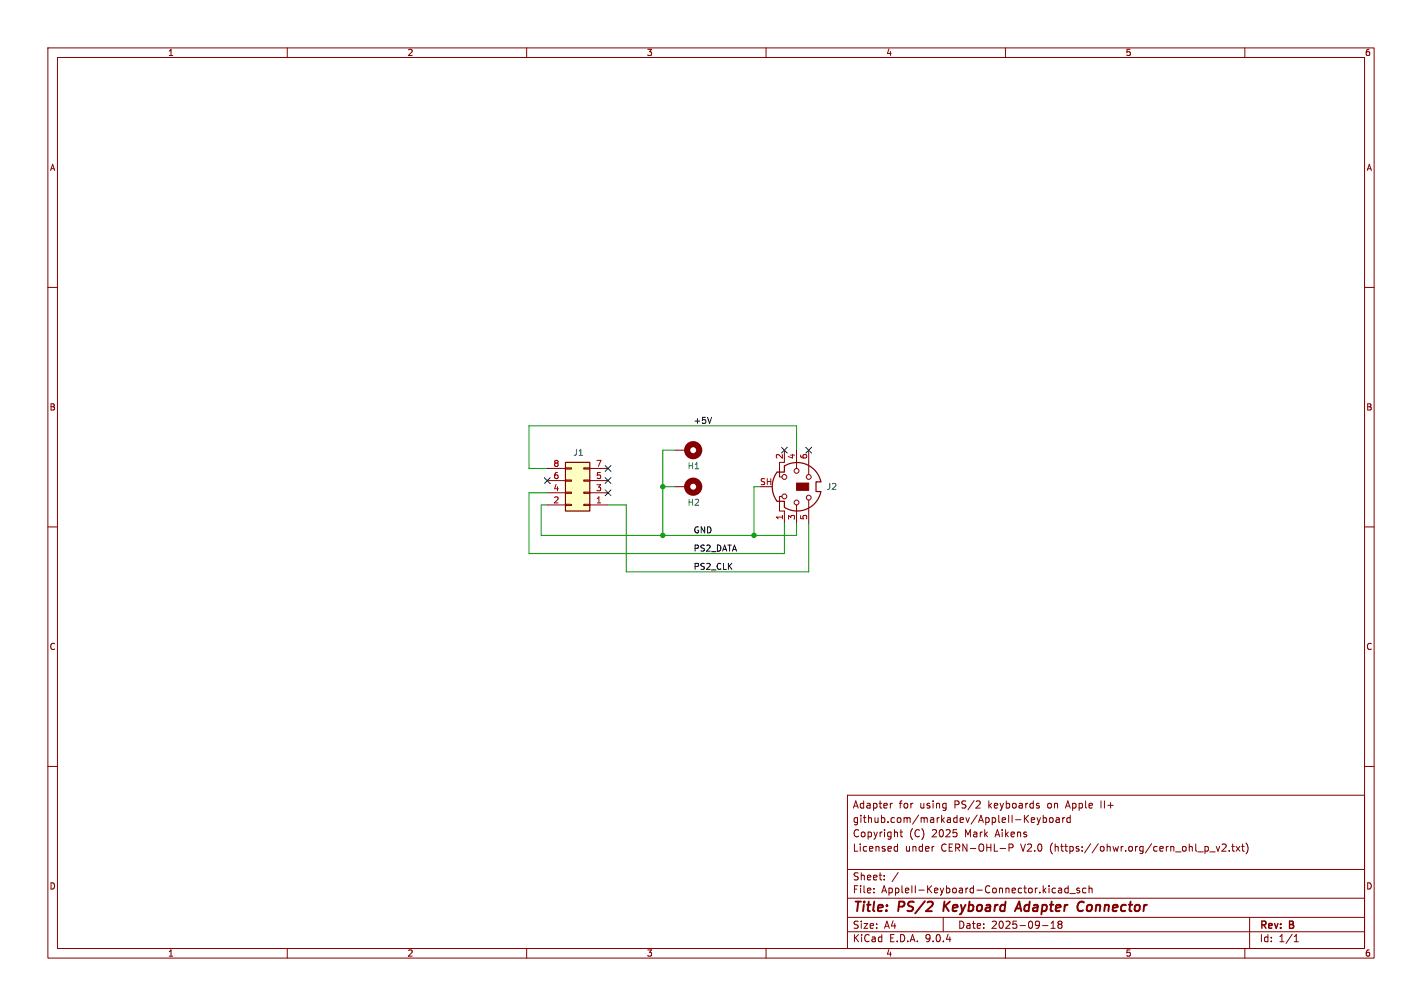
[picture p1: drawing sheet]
(kicad_sch
 (version 20250114)
 (generator "eeschema")
 (generator_version "9.0")
 (paper "A4")
 (title_block
  (title "PS/2 Keyboard Adapter Connector")
  (date "2025-09-18")
  (rev "B")
  (comment 1 "Licensed under CERN-OHL-P V2.0 (https://ohwr.org/cern_ohl_p_v2.txt)")
  (comment 2 "Copyright (C) 2025 Mark Aikens")
  (comment 3 "github.com/markadev/AppleII-Keyboard")
  (comment 4 "Adapter for using PS/2 keyboards on Apple II+"))
 (lib_symbols
  (symbol "Connector_Generic:Conn_02x04_Odd_Even"
   (pin_names
    (offset 1.016) (hide yes)) (exclude_from_sim no) (in_bom yes) (on_board yes)
   (property "Reference" "J" (at 1.27 5.08 0) (effects (font (size 1.27 1.27))))
   (property "Value" "Conn_02x04_Odd_Even" (at 1.27 -7.62 0) (effects (font (size 1.27 1.27))))
   (property "Footprint" "" (at 0 0 0) (effects (font (size 1.27 1.27)) (hide yes)))
   (property "Datasheet" "~" (at 0 0 0) (effects (font (size 1.27 1.27)) (hide yes)))
   (property "Description" "Generic connector, double row, 02x04, odd/even pin numbering scheme (row 1 odd numbers, row 2 even numbers), script generated (kicad-library-utils/schlib/autogen/connector/)" (at 0 0 0) (effects (font (size 1.27 1.27)) (hide yes)))
   (symbol "Conn_02x04_Odd_Even_1_1"
    (rectangle (start -1.27 3.81) (end 3.81 -6.35) (stroke (width 0.254) (type default)) (fill (type background)))
    (rectangle (start -1.27 2.667) (end 0 2.413) (stroke (width 0.1524) (type default)) (fill (type none)))
    (rectangle (start -1.27 0.127) (end 0 -0.127) (stroke (width 0.1524) (type default)) (fill (type none)))
    (rectangle (start -1.27 -2.413) (end 0 -2.667) (stroke (width 0.1524) (type default)) (fill (type none)))
    (rectangle (start -1.27 -4.953) (end 0 -5.207) (stroke (width 0.1524) (type default)) (fill (type none)))
    (rectangle (start 3.81 2.667) (end 2.54 2.413) (stroke (width 0.1524) (type default)) (fill (type none)))
    (rectangle (start 3.81 0.127) (end 2.54 -0.127) (stroke (width 0.1524) (type default)) (fill (type none)))
    (rectangle (start 3.81 -2.413) (end 2.54 -2.667) (stroke (width 0.1524) (type default)) (fill (type none)))
    (rectangle (start 3.81 -4.953) (end 2.54 -5.207) (stroke (width 0.1524) (type default)) (fill (type none)))
    (pin passive line (at -5.08 2.54 0) (length 3.81) (name "Pin_1" (effects (font (size 1.27 1.27)))) (number "1" (effects (font (size 1.27 1.27)))))
    (pin passive line (at -5.08 0 0) (length 3.81) (name "Pin_3" (effects (font (size 1.27 1.27)))) (number "3" (effects (font (size 1.27 1.27)))))
    (pin passive line (at -5.08 -2.54 0) (length 3.81) (name "Pin_5" (effects (font (size 1.27 1.27)))) (number "5" (effects (font (size 1.27 1.27)))))
    (pin passive line (at -5.08 -5.08 0) (length 3.81) (name "Pin_7" (effects (font (size 1.27 1.27)))) (number "7" (effects (font (size 1.27 1.27)))))
    (pin passive line (at 7.62 2.54 180) (length 3.81) (name "Pin_2" (effects (font (size 1.27 1.27)))) (number "2" (effects (font (size 1.27 1.27)))))
    (pin passive line (at 7.62 0 180) (length 3.81) (name "Pin_4" (effects (font (size 1.27 1.27)))) (number "4" (effects (font (size 1.27 1.27)))))
    (pin passive line (at 7.62 -2.54 180) (length 3.81) (name "Pin_6" (effects (font (size 1.27 1.27)))) (number "6" (effects (font (size 1.27 1.27)))))
    (pin passive line (at 7.62 -5.08 180) (length 3.81) (name "Pin_8" (effects (font (size 1.27 1.27)))) (number "8" (effects (font (size 1.27 1.27))))))
   (embedded_fonts no))
  (symbol "Connector_Project:Shielded-Mini-DIN-6"
   (pin_names
    (offset 1.016)) (exclude_from_sim no) (in_bom yes) (on_board yes)
   (property "Reference" "J" (at 0 6.35 0) (effects (font (size 1.27 1.27))))
   (property "Value" "Shielded-Mini-DIN-6" (at 0 -6.35 0) (effects (font (size 1.27 1.27))))
   (property "Footprint" "Connector_Project:Mini_DIN_round_6_canned" (at 0 0 0) (effects (font (size 1.27 1.27)) (hide yes)))
   (property "Datasheet" "" (at 0 0 0) (effects (font (size 1.27 1.27)) (hide yes)))
   (property "Description" "Shielded 6-pin Mini-DIN connector" (at 0 0 0) (effects (font (size 1.27 1.27)) (hide yes)))
   (symbol "Shielded-Mini-DIN-6_0_1"
    (polyline (pts (xy -4.318 -2.54) (xy -3.048 -2.54) (xy -3.048 -4.064)) (stroke (width 0.254) (type default)) (fill (type none)))
    (polyline (pts (xy -3.81 0) (xy -5.08 0)) (stroke (width 0) (type default)) (fill (type none)))
    (circle (center -3.302 0) (radius 0.508) (stroke (width 0) (type default)) (fill (type none)))
    (polyline (pts (xy -2.54 2.54) (xy -5.08 2.54)) (stroke (width 0) (type default)) (fill (type none)))
    (circle (center -2.032 2.54) (radius 0.508) (stroke (width 0) (type default)) (fill (type none)))
    (circle (center -2.032 -2.54) (radius 0.508) (stroke (width 0) (type default)) (fill (type none)))
    (polyline (pts (xy -2.032 -3.048) (xy -2.032 -3.556) (xy -5.08 -3.556) (xy -5.08 -2.54)) (stroke (width 0) (type default)) (fill (type none)))
    (polyline (pts (xy -1.016 5.08) (xy -1.016 4.064) (xy 1.016 4.064) (xy 1.016 5.08)) (stroke (width 0.254) (type default)) (fill (type none)))
    (rectangle (start -0.762 2.54) (end 0.762 0) (stroke (width 0) (type default)) (fill (type outline)))
    (arc (start 3.048 -4.064) (mid 0 -5.08) (end -3.048 -4.064) (stroke (width 0.254) (type default)) (fill (type none)))
    (arc (start 1.016 5.08) (mid 4.6646 2.1356) (end 4.318 -2.54) (stroke (width 0.254) (type default)) (fill (type none)))
    (arc (start -4.318 -2.54) (mid -4.6241 2.1181) (end -1.016 5.08) (stroke (width 0.254) (type default)) (fill (type none)))
    (circle (center 2.032 -2.54) (radius 0.508) (stroke (width 0) (type default)) (fill (type none)))
    (polyline (pts (xy 2.032 -3.048) (xy 2.032 -3.556) (xy 5.08 -3.556) (xy 5.08 -2.54)) (stroke (width 0) (type default)) (fill (type none)))
    (circle (center 2.286 2.54) (radius 0.508) (stroke (width 0) (type default)) (fill (type none)))
    (polyline (pts (xy 2.794 2.54) (xy 5.08 2.54)) (stroke (width 0) (type default)) (fill (type none)))
    (circle (center 3.302 0) (radius 0.508) (stroke (width 0) (type default)) (fill (type none)))
    (polyline (pts (xy 4.318 -2.54) (xy 3.048 -2.54) (xy 3.048 -4.064)) (stroke (width 0.254) (type default)) (fill (type none)))
    (polyline (pts (xy 5.08 0) (xy 3.81 0)) (stroke (width 0) (type default)) (fill (type none))))
   (symbol "Shielded-Mini-DIN-6_1_1"
    (pin passive line (at -7.62 2.54 0) (length 2.54) (name "~" (effects (font (size 1.27 1.27)))) (number "6" (effects (font (size 1.27 1.27)))))
    (pin passive line (at -7.62 0 0) (length 2.54) (name "~" (effects (font (size 1.27 1.27)))) (number "4" (effects (font (size 1.27 1.27)))))
    (pin passive line (at -7.62 -2.54 0) (length 2.54) (name "~" (effects (font (size 1.27 1.27)))) (number "2" (effects (font (size 1.27 1.27)))))
    (pin passive line (at 0 -7.62 90) (length 2.54) (name "~" (effects (font (size 1.27 1.27)))) (number "SH" (effects (font (size 1.27 1.27)))))
    (pin passive line (at 7.62 2.54 180) (length 2.54) (name "~" (effects (font (size 1.27 1.27)))) (number "5" (effects (font (size 1.27 1.27)))))
    (pin passive line (at 7.62 0 180) (length 2.54) (name "~" (effects (font (size 1.27 1.27)))) (number "3" (effects (font (size 1.27 1.27)))))
    (pin passive line (at 7.62 -2.54 180) (length 2.54) (name "~" (effects (font (size 1.27 1.27)))) (number "1" (effects (font (size 1.27 1.27))))))
   (embedded_fonts no))
  (symbol "Mechanical:MountingHole_Pad"
   (pin_numbers (hide yes))
   (pin_names
    (offset 1.016) (hide yes)) (exclude_from_sim no) (in_bom no) (on_board yes)
   (property "Reference" "H" (at 0 6.35 0) (effects (font (size 1.27 1.27))))
   (property "Value" "MountingHole_Pad" (at 0 4.445 0) (effects (font (size 1.27 1.27))))
   (property "Footprint" "" (at 0 0 0) (effects (font (size 1.27 1.27)) (hide yes)))
   (property "Datasheet" "~" (at 0 0 0) (effects (font (size 1.27 1.27)) (hide yes)))
   (property "Description" "Mounting Hole with connection" (at 0 0 0) (effects (font (size 1.27 1.27)) (hide yes)))
   (symbol "MountingHole_Pad_0_1"
    (circle (center 0 1.27) (radius 1.27) (stroke (width 1.27) (type default)) (fill (type none))))
   (symbol "MountingHole_Pad_1_1"
    (pin input line (at 0 -2.54 90) (length 2.54) (name "1" (effects (font (size 1.27 1.27)))) (number "1" (effects (font (size 1.27 1.27))))))
   (embedded_fonts no)))
 (junction
  (at 157.48 111.76)
  (diameter 0)
  (color 0 0 0 0))
 (junction
  (at 138.43 101.6)
  (diameter 0)
  (color 0 0 0 0))
 (junction
  (at 138.43 111.76)
  (diameter 0)
  (color 0 0 0 0))
 (no_connect
  (at 127 102.87))
 (no_connect
  (at 127 97.79))
 (no_connect
  (at 163.83 93.98))
 (no_connect
  (at 127 100.33))
 (no_connect
  (at 114.3 100.33))
 (no_connect
  (at 168.91 93.98))
 (wire
  (pts (xy 110.49 102.87) (xy 114.3 102.87))
  (stroke (width 0) (type default)))
 (wire
  (pts (xy 138.43 101.6) (xy 140.97 101.6))
  (stroke (width 0) (type default)))
 (wire
  (pts (xy 166.37 93.98) (xy 166.37 88.9))
  (stroke (width 0) (type default)))
 (wire
  (pts (xy 114.3 97.79) (xy 110.49 97.79))
  (stroke (width 0) (type default)))
 (wire
  (pts (xy 157.48 101.6) (xy 158.75 101.6))
  (stroke (width 0) (type default)))
 (wire
  (pts (xy 157.48 101.6) (xy 157.48 111.76))
  (stroke (width 0) (type default)))
 (wire
  (pts (xy 130.81 105.41) (xy 130.81 119.38))
  (stroke (width 0) (type default)))
 (wire
  (pts (xy 166.37 88.9) (xy 110.49 88.9))
  (stroke (width 0) (type default)))
 (wire
  (pts (xy 166.37 111.76) (xy 157.48 111.76))
  (stroke (width 0) (type default)))
 (wire
  (pts (xy 168.91 109.22) (xy 168.91 119.38))
  (stroke (width 0) (type default)))
 (wire
  (pts (xy 140.97 93.98) (xy 138.43 93.98))
  (stroke (width 0) (type default)))
 (wire
  (pts (xy 157.48 111.76) (xy 138.43 111.76))
  (stroke (width 0) (type default)))
 (wire
  (pts (xy 166.37 109.22) (xy 166.37 111.76))
  (stroke (width 0) (type default)))
 (wire
  (pts (xy 163.83 109.22) (xy 163.83 115.57))
  (stroke (width 0) (type default)))
 (wire
  (pts (xy 113.03 105.41) (xy 114.3 105.41))
  (stroke (width 0) (type default)))
 (wire
  (pts (xy 110.49 97.79) (xy 110.49 88.9))
  (stroke (width 0) (type default)))
 (wire
  (pts (xy 130.81 119.38) (xy 168.91 119.38))
  (stroke (width 0) (type default)))
 (wire
  (pts (xy 138.43 101.6) (xy 138.43 111.76))
  (stroke (width 0) (type default)))
 (wire
  (pts (xy 163.83 115.57) (xy 110.49 115.57))
  (stroke (width 0) (type default)))
 (wire
  (pts (xy 138.43 93.98) (xy 138.43 101.6))
  (stroke (width 0) (type default)))
 (wire
  (pts (xy 138.43 111.76) (xy 113.03 111.76))
  (stroke (width 0) (type default)))
 (wire
  (pts (xy 113.03 105.41) (xy 113.03 111.76))
  (stroke (width 0) (type default)))
 (wire
  (pts (xy 110.49 115.57) (xy 110.49 102.87))
  (stroke (width 0) (type default)))
 (wire
  (pts (xy 127 105.41) (xy 130.81 105.41))
  (stroke (width 0) (type default)))
 (label "GND"
  (at 144.78 111.76 0)
  (effects (font (size 1.27 1.27)) (justify left bottom)))
 (label "PS2_DATA"
  (at 144.78 115.57 0)
  (effects (font (size 1.27 1.27)) (justify left bottom)))
 (label "+5V"
  (at 144.78 88.9 0)
  (effects (font (size 1.27 1.27)) (justify left bottom)))
 (label "PS2_CLK"
  (at 144.78 119.38 0)
  (effects (font (size 1.27 1.27)) (justify left bottom)))
 (symbol
  (lib_id "Connector_Generic:Conn_02x04_Odd_Even")
  (at 121.92 102.87 180)
  (unit 1)
  (exclude_from_sim no)
  (in_bom yes)
  (on_board yes)
  (dnp no)
  (property "Reference" "J1" (at 119.634 94.488 0) (effects (font (size 1.27 1.27)) (justify right)))
  (property "Value" "Conn_02x04_Odd_Even" (at 132.842 108.458 90) (effects (font (size 1.27 1.27)) (justify right) (hide yes)))
  (property "Footprint" "Connector_PinHeader_2.54mm:PinHeader_2x04_P2.54mm_Vertical" (at 121.92 102.87 0) (effects (font (size 1.27 1.27)) (hide yes)))
  (property "Datasheet" "~" (at 121.92 102.87 0) (effects (font (size 1.27 1.27)) (hide yes)))
  (property "Description" "Generic connector, double row, 02x04, odd/even pin numbering scheme (row 1 odd numbers, row 2 even numbers), script generated (kicad-library-utils/schlib/autogen/connector/)" (at 121.92 102.87 0) (effects (font (size 1.27 1.27)) (hide yes)))
  (pin "8")
  (pin "2")
  (pin "4")
  (pin "3")
  (pin "5")
  (pin "7")
  (pin "1")
  (pin "6"))
 (symbol
  (lib_id "Connector_Project:Shielded-Mini-DIN-6")
  (at 166.37 101.6 270)
  (unit 1)
  (exclude_from_sim no)
  (in_bom yes)
  (on_board yes)
  (dnp no)
  (property "Reference" "J2" (at 173.736 101.6 90) (effects (font (size 1.27 1.27))))
  (property "Value" "Shielded-Mini-DIN-6" (at 173.99 101.6177 0) (effects (font (size 1.27 1.27)) (hide yes)))
  (property "Footprint" "Connector_Project:Mini_DIN_round_6_canned" (at 166.37 101.6 0) (effects (font (size 1.27 1.27)) (hide yes)))
  (property "Datasheet" "" (at 166.37 101.6 0) (effects (font (size 1.27 1.27)) (hide yes)))
  (property "Description" "Shielded 6-pin Mini-DIN connector" (at 166.37 101.6 0) (effects (font (size 1.27 1.27)) (hide yes)))
  (pin "5")
  (pin "1")
  (pin "SH")
  (pin "2")
  (pin "3")
  (pin "4")
  (pin "6"))
 (symbol
  (lib_id "Mechanical:MountingHole_Pad")
  (at 143.51 93.98 270)
  (unit 1)
  (exclude_from_sim no)
  (in_bom no)
  (on_board yes)
  (dnp no)
  (property "Reference" "H1" (at 143.51 97.282 90) (effects (font (size 1.27 1.27)) (justify left)))
  (property "Value" "MountingHole_Pad" (at 143.5101 96.52 0) (effects (font (size 1.27 1.27)) (justify left) (hide yes)))
  (property "Footprint" "MountingHole:MountingHole_3.2mm_M3_DIN965_Pad" (at 143.51 93.98 0) (effects (font (size 1.27 1.27)) (hide yes)))
  (property "Datasheet" "~" (at 143.51 93.98 0) (effects (font (size 1.27 1.27)) (hide yes)))
  (property "Description" "Mounting Hole with connection" (at 143.51 93.98 0) (effects (font (size 1.27 1.27)) (hide yes)))
  (pin "1"))
 (symbol
  (lib_id "Mechanical:MountingHole_Pad")
  (at 143.51 101.6 270)
  (unit 1)
  (exclude_from_sim no)
  (in_bom no)
  (on_board yes)
  (dnp no)
  (property "Reference" "H2" (at 143.51 104.902 90) (effects (font (size 1.27 1.27)) (justify left)))
  (property "Value" "MountingHole_Pad" (at 143.5101 104.14 0) (effects (font (size 1.27 1.27)) (justify left) (hide yes)))
  (property "Footprint" "MountingHole:MountingHole_3.2mm_M3_DIN965_Pad" (at 143.51 101.6 0) (effects (font (size 1.27 1.27)) (hide yes)))
  (property "Datasheet" "~" (at 143.51 101.6 0) (effects (font (size 1.27 1.27)) (hide yes)))
  (property "Description" "Mounting Hole with connection" (at 143.51 101.6 0) (effects (font (size 1.27 1.27)) (hide yes)))
  (pin "1"))
 (sheet_instances
  (path ""
   (page "1")))
 (embedded_fonts no))
